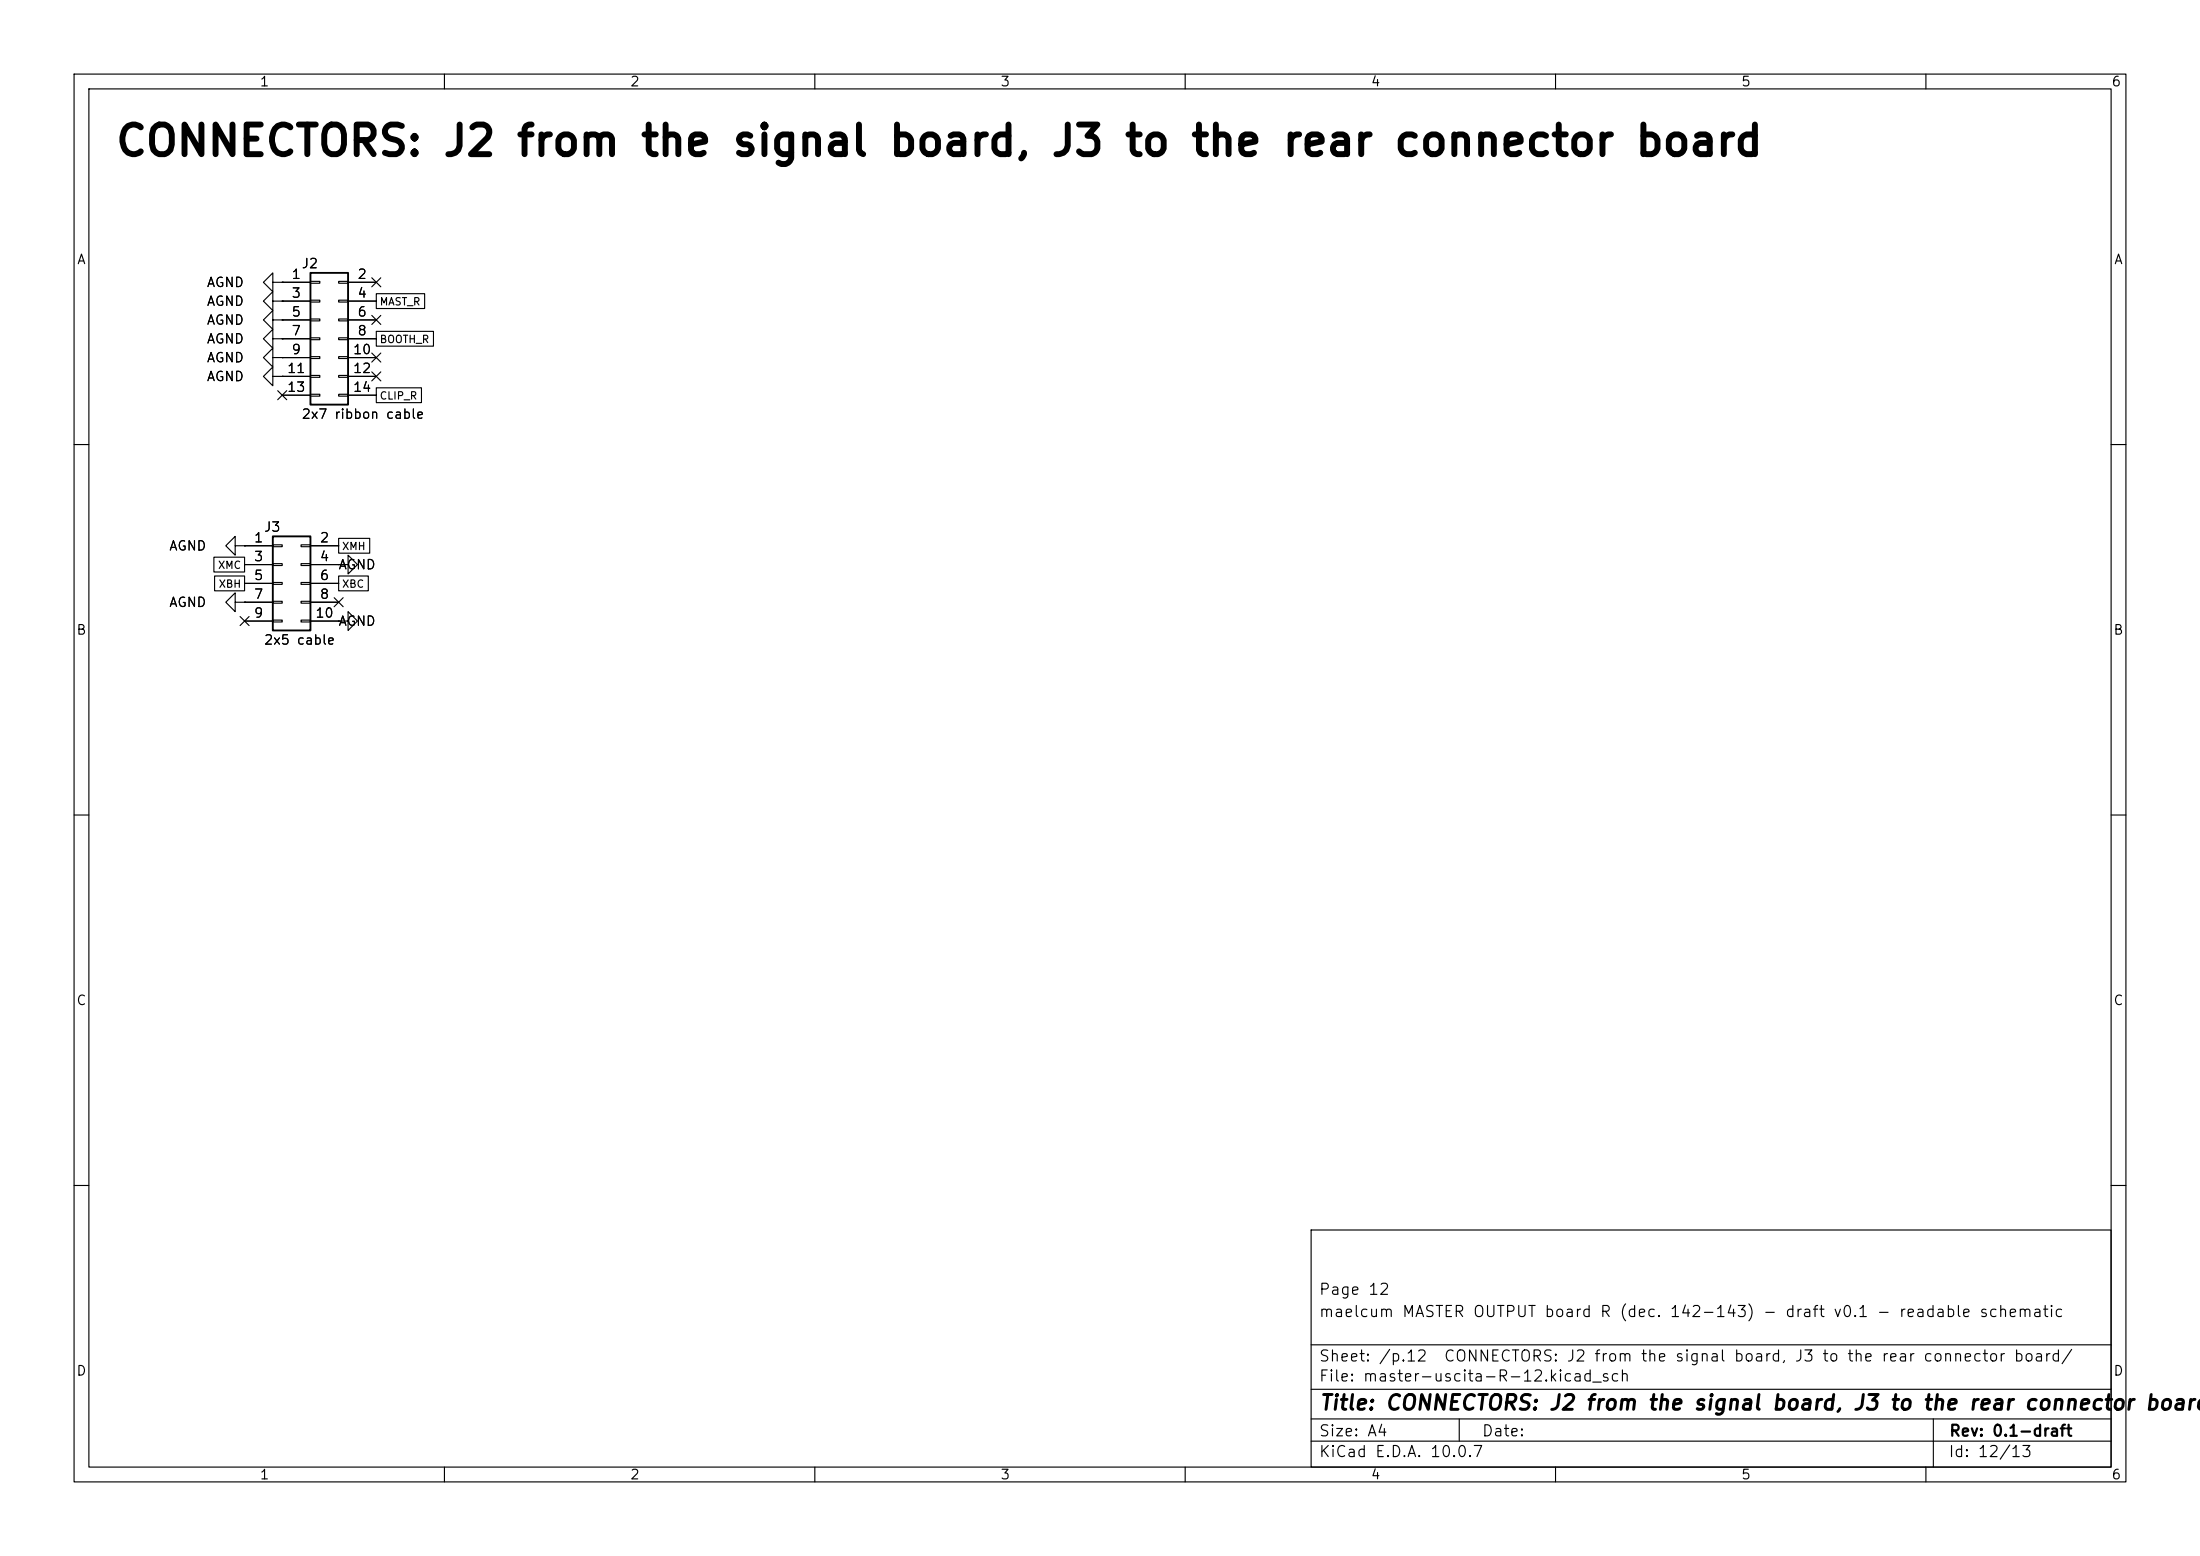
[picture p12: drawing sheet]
<svg xmlns="http://www.w3.org/2000/svg" width="297mm" height="210mm" viewBox="0 0 297 210" stroke-linecap="round" stroke-linejoin="round" font-family="sans-serif">
<g fill="none" stroke="#000" stroke-width=".15">
<path d="M10 10h277v190h-277zM12 12h273v186h-273zM60 10v2M110 10v2M160 10v2M210 10v2M260 10v2M36.8 38.1v-1.3l-1.2 1.3 1.2 1.3v-1.3h1.3M38.1 38.1h.1M38.1 38.1h3.8M41.9 38h1.3v.2h-1.3zM45.7 38h1.3v.2h-1.3z"/>
<path d="M47 38.1h3.8M50.2 37.5l1.2 1.2M50.8 39.6h6.5v2h-6.5zM51.4 37.5l-1.2 1.2M36.8 40.6v-1.2l-1.2 1.2 1.2 1.3v-1.3h1.3M36.8 43.2v-1.3l-1.2 1.3 1.2 1.3v-1.3h1.3M36.8 45.7v-1.2l-1.2 1.2 1.2 1.3v-1.3h1.3M36.8 50.8v-1.3l-1.2 1.3 1.2 1.3v-1.3h1.3M36.8 48.3v-1.3l-1.2 1.3 1.2 1.2v-1.2h1.3M37.5 52.7l1.2 1.2M38.1 40.6h.1M38.1 43.2h.1"/>
<path d="M38.1 45.7h.1M38.1 50.8h.1M38.1 48.3h.1M38.1 40.6h3.8M38.1 43.2h3.8M38.1 45.7h3.8M38.1 48.3h3.8M38.1 50.8h3.8M38.1 53.3h3.8M38.7 52.7l-1.2 1.2M41.9 40.5h1.3v.3h-1.3zM41.9 43.1h1.3v.2h-1.3z"/>
<path d="M41.9 45.6h1.3v.2h-1.3zM41.9 48.1h1.3v.3h-1.3zM41.9 50.7h1.3v.2h-1.3zM41.9 53.2h1.3v.3h-1.3zM45.7 40.5h1.3v.3h-1.3zM45.7 43.1h1.3v.2h-1.3zM45.7 45.6h1.3v.2h-1.3zM45.7 48.1h1.3v.3h-1.3zM45.7 50.7h1.3v.2h-1.3zM45.7 53.2h1.3v.3h-1.3zM47 40.6h3.8M47 43.2h3.8"/>
<path d="M47 45.7h3.8M47 48.3h3.8M47 50.8h3.8M47 53.3h3.8M50.2 47.7l1.2 1.2M50.2 50.2l1.2 1.2M50.2 42.6l1.2 1.2M50.8 44.7h7.7v2h-7.7zM50.8 52.3h6.1v2h-6.1zM51.4 47.7l-1.2 1.2M51.4 50.2l-1.2 1.2M51.4 42.6l-1.2 1.2"/>
<path d="M10 60h2M28.9 75.2h4.1v2h-4.1zM29 77.7h4v2h-4zM31.7 73.7v-1.3l-1.2 1.3 1.2 1.2v-1.2h1.3M33 73.7h.1M33 73.7h3.8M33 76.2h3.8M33 78.7h3.8M36.8 73.5h1.3v.3h-1.3zM36.8 76.1h1.3v.2h-1.3zM36.8 78.6h1.3v.3h-1.3zM40.6 73.5h1.3v.3h-1.3z"/>
<path d="M40.6 76.1h1.3v.2h-1.3zM40.6 78.6h1.3v.3h-1.3zM41.9 73.7h3.8M41.9 76.2h3.8M41.9 78.7h3.8M45.7 76.2h1.3v-1.3l1.3 1.3-1.3 1.3v-1.3M45.7 76.2h.1M45.7 77.7h4v2h-4zM45.7 72.7h4.2v2h-4.2zM285 60h2M31.7 81.3v-1.3l-1.2 1.3 1.2 1.3v-1.3h1.3M32.4 83.2l1.2 1.2"/>
<path d="M33 81.3h.1M33 81.3h3.8M33 83.8h3.8M33.6 83.2l-1.2 1.2M36.8 81.2h1.3v.2h-1.3zM36.8 83.7h1.3v.2h-1.3zM40.6 81.2h1.3v.2h-1.3zM40.6 83.7h1.3v.2h-1.3zM41.9 81.3h3.8M41.9 83.8h3.8M45.1 80.7l1.2 1.2M45.7 83.8h1.3v-1.2l1.3 1.2-1.3 1.3v-1.3"/>
<path d="M45.7 83.8h.1M46.3 80.7l-1.2 1.2M10 110h2M285 110h2M10 160h2M177 166h108v32h-108zM285 160h2M60 198v2M110 198v2M160 198v2M177 194.5h108M177 191.5h108"/>
<path d="M177 187.5h108M177 181.5h108M197 191.5v3M210 198v2M260 198v2M261 191.5v6.5"/>
</g>
<path d="M41.9 36.8h5.1v17.8h-5.1zM36.8 72.4h5.1v12.7h-5.1z" fill="none" stroke="#000" stroke-width=".25"/>
<text font-size="4" x="15.4" y="22">CONNECTORS: J2 from the signal board, J3 to the rear connector board</text>
<text font-size="2" x="178" y="190.8">Title: CONNECTORS: J2 from the signal board, J3 to the rear connector board</text>
<g font-size="1.5">
<text x="178" y="178.1">maelcum MASTER OUTPUT board R (dec. 142-143) - draft v0.1 - readable schematic</text>
<text x="178" y="175.1">Page 12</text>
<text x="178" y="184.1">Sheet: /p.12</text>
<text x="194.8" y="184.1">CONNECTORS: J2 from the signal board, J3 to the rear connector board/</text>
<text x="178" y="186.8">File: master-uscita-R-12.kicad_sch</text>
<text x="178" y="197">KiCad E.D.A. 10.0.7</text>
<text x="178" y="194.2">Size: A4</text>
<text x="200" y="194.2">Date:</text>
<text x="263" y="197">Id: 12/13</text>
<text x="263" y="194.2">Rev: 0.1-draft</text>
</g>
<g font-size="1.3">
<text x="35" y="12">1</text>
<text x="85" y="12">2</text>
<text x="135" y="12">3</text>
<text x="185" y="12">4</text>
<text x="235" y="12">5</text>
<text x="285" y="12">6</text>
<text x="10.3" y="36">A</text>
<text x="285.3" y="36">A</text>
<text x="27.8" y="39.1">AGND</text>
<text x="27.8" y="41.6">AGND</text>
<text x="39.3" y="38">1</text>
<text x="39.3" y="40.5">3</text>
<text x="40.6" y="36.5">J2</text>
<text x="48.2" y="38">2</text>
<text x="48.2" y="40.5">4</text>
<text x="27.8" y="44.1">AGND</text>
<text x="27.8" y="46.7">AGND</text>
<text x="39.3" y="43">5</text>
<text x="39.3" y="45.6">7</text>
<text x="48.2" y="43">6</text>
<text x="48.2" y="45.6">8</text>
<text x="27.8" y="51.8">AGND</text>
<text x="27.8" y="49.2">AGND</text>
<text x="38.7" y="50.7">11</text>
<text x="38.7" y="53.2">13</text>
<text x="39.3" y="48.1">9</text>
<text x="47.6" y="48.1">10</text>
<text x="47.6" y="50.7">12</text>
<text x="47.6" y="53.2">14</text>
<text x="40.6" y="56.8">2x7 ribbon cable</text>
<text x="22.7" y="74.6">AGND</text>
<text x="34.2" y="73.5">1</text>
<text x="34.2" y="76.1">3</text>
<text x="35.5" y="72.1">J3</text>
<text x="43.1" y="73.5">2</text>
<text x="43.1" y="76.1">4</text>
<text x="45.6" y="77.2">AGND</text>
<text x="22.7" y="82.2">AGND</text>
<text x="34.2" y="78.6">5</text>
<text x="34.2" y="81.1">7</text>
<text x="34.2" y="83.7">9</text>
<text x="42.5" y="83.7">10</text>
<text x="43.1" y="78.6">6</text>
<text x="43.1" y="81.1">8</text>
<text x="10.2" y="86">B</text>
<text x="35.5" y="87.3">2x5 cable</text>
<text x="45.6" y="84.8">AGND</text>
<text x="285.2" y="86">B</text>
<text x="10.2" y="136">C</text>
<text x="285.2" y="136">C</text>
<text x="10.2" y="186">D</text>
<text x="285.2" y="186">D</text>
<text x="35" y="200">1</text>
<text x="85" y="200">2</text>
<text x="135" y="200">3</text>
<text x="185" y="200">4</text>
<text x="235" y="200">5</text>
<text x="285" y="200">6</text>
</g>
<g font-size="1">
<text x="51.2" y="41.5">MAST_R</text>
<text x="51.2" y="46.5">BOOTH_R</text>
<text x="51.2" y="54.2">CLIP_R</text>
<text x="29.3" y="77">XMC</text>
<text x="46.1" y="74.5">XMH</text>
<text x="29.4" y="79.6">XBH</text>
<text x="46.1" y="79.6">XBC</text>
</g>
</svg>
